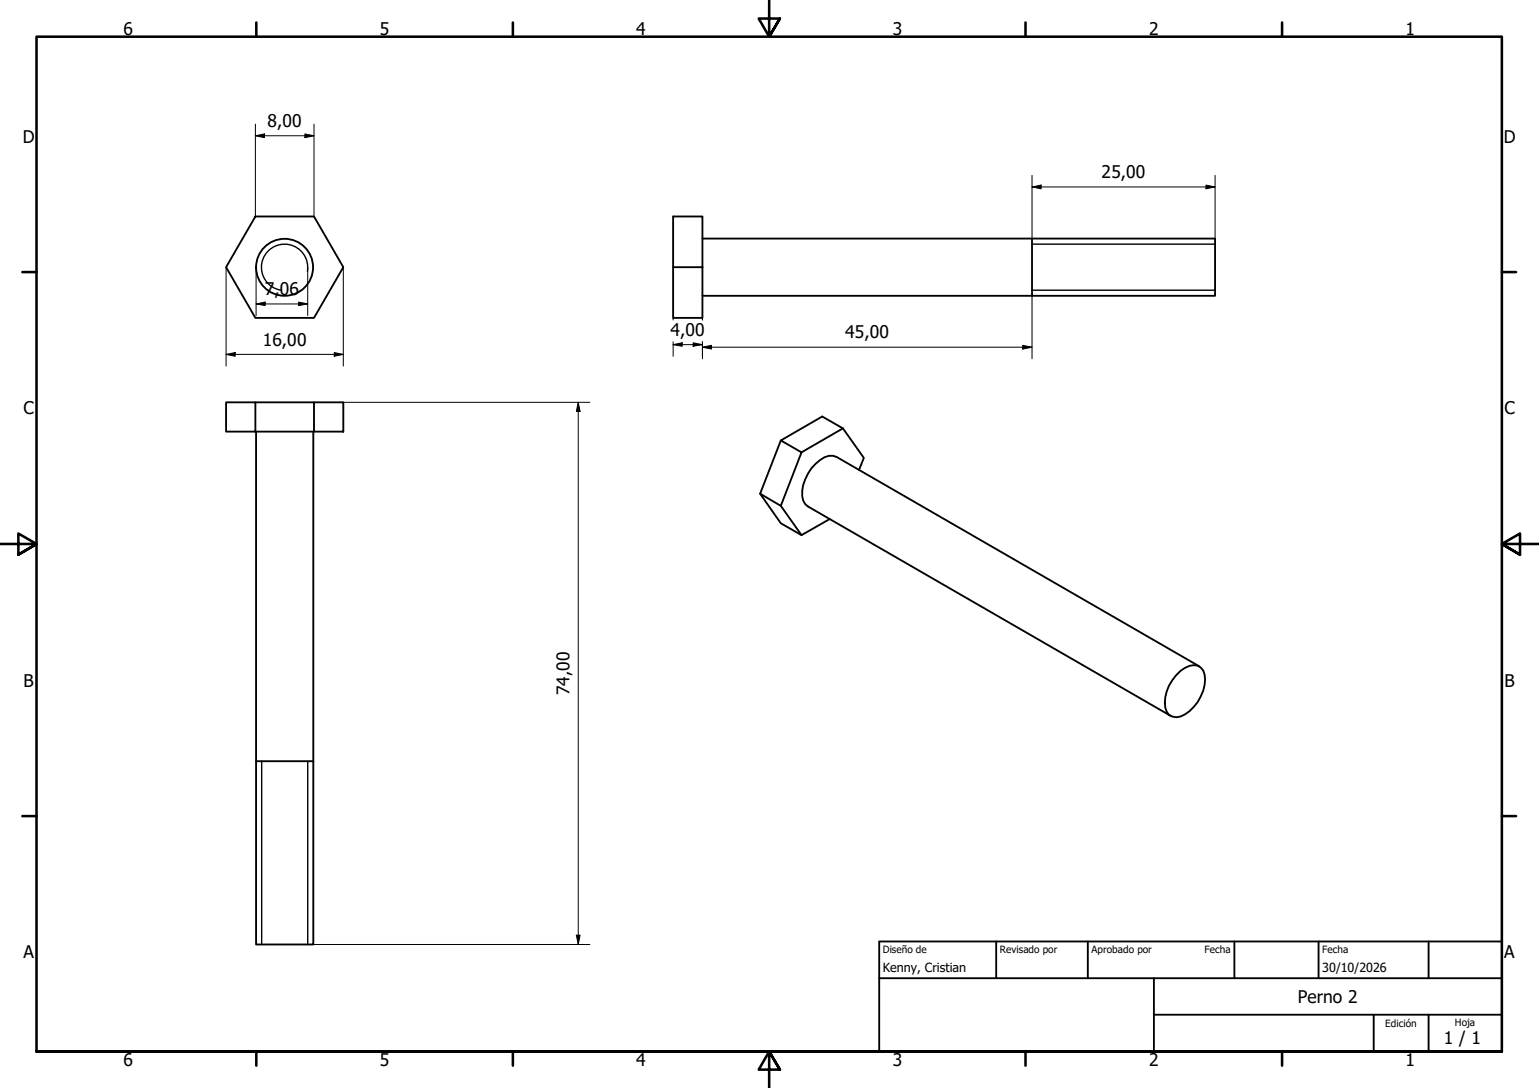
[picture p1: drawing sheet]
<svg xmlns="http://www.w3.org/2000/svg" width="420mm" height="297mm" viewBox="0 0 420 297" stroke-linecap="round" stroke-linejoin="round" font-family="sans-serif">
<!-- layer: Visible (ISO) -->
<g fill="none" stroke="#000" stroke-width=".51">
<path d="M69.7 59.1h16l8 13.8-8 13.9h-16l-8-13.9zM183.8 72.9h8v13.9h-8zM183.8 72.9v-13.8h8v13.8M191.8 65.1h139.9v15.7h-139.9M281.7 65.1v15.7M61.7 109.8h8v8h-8zM69.7 109.8h16M69.7 117.8h16M69.9 117.8v140.1h15.6v-140.1M85.7 109.8h8v8h-8zM230.1 117l-11.3 6.5M207.5 134.8l5.7 8.1 5.6 3.2 7.7-4.4"/>
<path d="M213.2 120.3l-5.7 14.5 5.7 3.3 5.6 8M234.5 128.3l1.3-3.3-5.7-8-5.6-3.3-11.3 6.6 5.6 3.2-5.6 14.6M321.1 184.3a6.5 6.5 0 0 1 5.9-2.6 3.6 3.6 0 0 1 2 3.8 11.5 11.5 0 0 1-6.7 10.1 3 3 0 0 1-4.2-2.4 10.9 10.9 0 0 1 3-8.9zM327.4 181.9l-99-57.1a4.1 4.1 0 0 0-4.5 .8 11.9 11.9 0 0 0-4.9 9.8l.3 1.2 .5 1.1 .8 .6 99 57.1M69.9 207.8h15.6"/>
<circle cx="77.7" cy="73" r="7.8"/>
</g>
<!-- layer: Visible fina (ISO) -->
<path d="M83.9 74.1a6.3 6.3 0 0 0-5.1-7.3 6.3 6.3 0 0 0-7.3 5.1 6.3 6.3 0 0 0 5.1 7.3M281.7 66.7h50M281.7 79.2h50M71.4 207.8v50.1M84 207.8v50.1" fill="none" stroke="#000" stroke-width=".38"/>
<!-- layer: Borde (ISO) -->
<g fill="none" stroke="#000" stroke-width=".7">
<path d="M70 6.1v3.9M140 6.1v3.9M210 0v10l-2.9-4.9h5.8l-2.9 4.9 2.9-4.9M280 6.1v3.9M350 6.1v3.9M6.1 74.3h3.9M410 74.3h3.9M0 148.5h10l-5-2.8v5.7l5-2.9-5 2.9M420 148.5h-10l5-2.8v5.7l-5-2.9 5 2.9M6.1 222.8h3.9M410 222.8h3.9M10 287.1v-277.1h400v277.1h-400h400"/>
<path d="M70 287.1v3.8M140 287.1v3.8M212.9 292l-2.9-4.9 2.9 4.9h-5.8l2.9-4.9v9.9M280 287.1v3.8M350 287.1v3.8"/>
</g>
<path d="M240 257h170v30.1h-170zM272 257v10.1M297 257v10.1M337 257v10.1M360 257v10.1M390 257v10.1M240 267.1h170M315 277h95M315 267.1v20M375 277v10.1M390 277v10.1" fill="none" stroke="#000" stroke-width=".51"/>
<!-- layer: Cota (ISO) -->
<g fill="none" stroke="#000" stroke-width=".27">
<path d="M69.7 37.1l2.5-.5v1zM69.7 37.1h16M69.7 33.9v25.2M83.2 36.6l2.5 .5-2.5 .5zM85.7 33.9v25.2M281.7 51l2.5-.5v1zM281.7 47.9v17.2M281.7 51h50M329.2 50.5l2.5 .5-2.5 .5zM331.7 47.9v17.2M61.7 72.9v27M69.9 72.9v13.3"/>
<path d="M84 72.9v13.3M93.7 72.9v27M61.7 96.8l2.5-.5v1zM61.7 96.8h32M69.9 83l2.5-.5v.9zM69.9 83h14.1M81.5 82.5l2.5 .5-2.5 .4zM91.2 96.3l2.5 .5-2.5 .5zM183.8 94.1l2.4-.5v.9zM183.8 94.1h8M183.8 86.8v.6M183.8 93.3v4"/>
<path d="M189.2 93.6l2.6 .5-2.6 .4zM191.8 94.8l2.4-.5v1zM191.8 86.8v.6M191.8 93.3v4.7M191.8 94.8h89.9M279.2 94.3l2.5 .5-2.5 .5zM281.7 80.8v17.2M93.7 109.8h67.3M157.9 109.8l.5 2.5h-1zM157.9 109.8v148.1M85.5 257.9h75.5M157.4 255.3h1l-.5 2.6z"/>
</g>
<g fill="#000">
<path d="M69.7 37.1l2.5-.5v1zM83.2 36.6l2.5 .5-2.5 .5zM281.7 51l2.5-.5v1zM329.2 50.5l2.5 .5-2.5 .5zM61.7 96.8l2.5-.5v1zM69.9 83l2.5-.5v.9zM81.5 82.5l2.5 .5-2.5 .4zM91.2 96.3l2.5 .5-2.5 .5zM183.8 94.1l2.4-.5v.9zM189.2 93.6l2.6 .5-2.6 .4zM191.8 94.8l2.4-.5v1zM279.2 94.3l2.5 .5-2.5 .5z"/>
<path d="M157.9 109.8l.5 2.5h-1zM157.4 255.3h1l-.5 2.6z"/>
</g>
<g font-size="4.8">
<text x="33.7" y="9.6">6</text>
<text x="103.7" y="9.6">5</text>
<text x="173.7" y="9.6">4</text>
<text x="243.7" y="9.6">3</text>
<text x="313.7" y="9.6">2</text>
<text x="383.7" y="9.6">1</text>
<text x="73" y="34.7">8,00</text>
<text x="6.2" y="38.9">D</text>
<text x="410.5" y="38.9">D</text>
<text x="300.7" y="48.6">25,00</text>
<text x="72.3" y="80.6">7,06</text>
<text x="71.8" y="94.3">16,00</text>
<text x="183.1" y="91.7">4,00</text>
<text x="230.8" y="92.4">45,00</text>
<text x="6.4" y="113.1">C</text>
<text x="410.7" y="113.1">C</text>
<text x="6.4" y="187.4">B</text>
<text x="155.5" y="189.9" transform="rotate(-90 155.5 189.9)">74,00</text>
<text x="410.7" y="187.4">B</text>
<text x="6.4" y="261.7">A</text>
<text x="410.7" y="261.7">A</text>
<text x="354.3" y="273.8">Perno 2</text>
<text x="394.2" y="285">1 / 1</text>
<text x="33.7" y="290.9">6</text>
<text x="103.7" y="290.9">5</text>
<text x="173.7" y="290.9">4</text>
<text x="243.7" y="290.9">3</text>
<text x="313.7" y="290.9">2</text>
<text x="383.7" y="290.9">1</text>
</g>
<g font-size="3.4">
<text x="241" y="265.4">Kenny, Cristian</text>
<text x="361" y="265.5">30/10/2026</text>
</g>
<g font-size="2.7">
<text x="241" y="260.2">Diseño de</text>
<text x="273" y="260.1">Revisado por</text>
<text x="298" y="260.1">Aprobado por</text>
<text x="328.9" y="260.1">Fecha</text>
<text x="361" y="260.1">Fecha</text>
<text x="378.2" y="280.3">Edición</text>
<text x="397.2" y="280">Hoja</text>
</g>
</svg>
